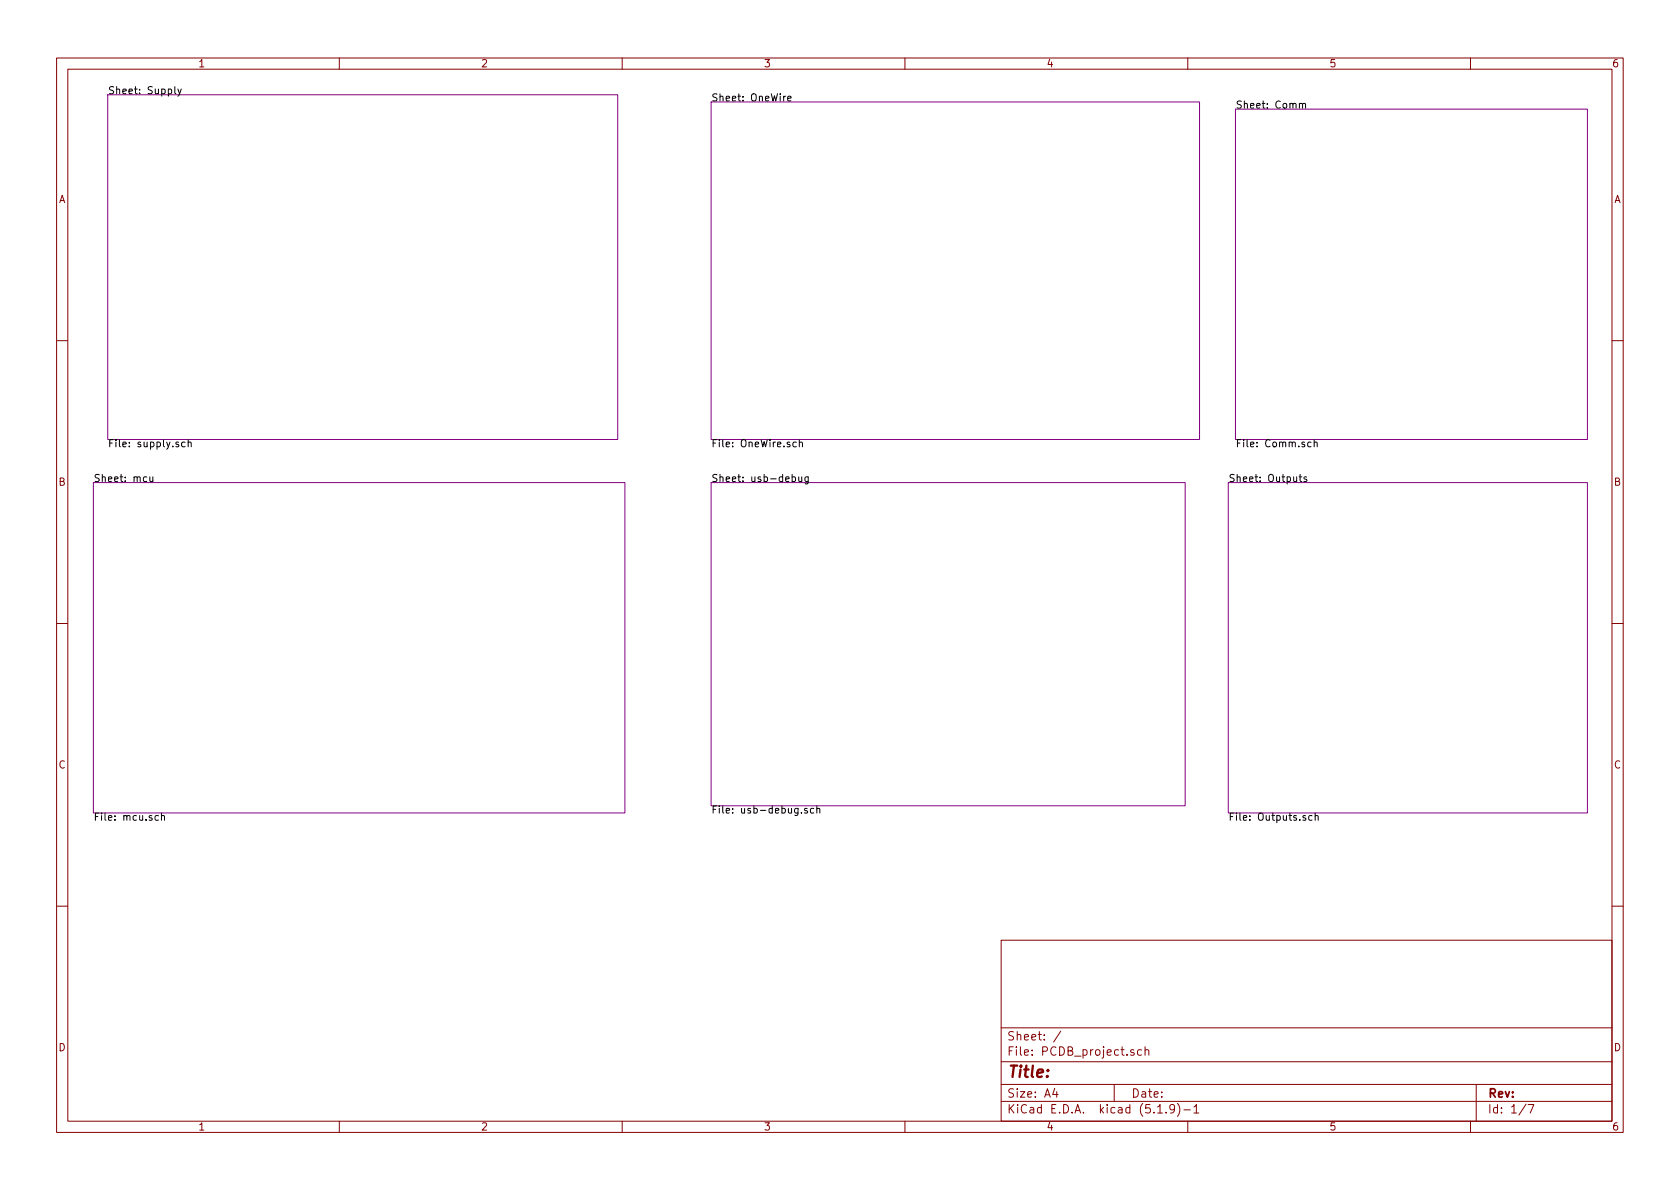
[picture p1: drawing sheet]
<svg xmlns="http://www.w3.org/2000/svg" width="297mm" height="210mm" viewBox="0 0 297 210" stroke-linecap="round" stroke-linejoin="round" font-family="sans-serif">
<g fill="none" stroke="#840000" stroke-width=".18">
<path d="M10 10.3h277v189.9h-277zM12 12.2h273v186.1h-273zM60 10.3v1.9M110 10.3v1.9M160 10.3v1.9M210 10.3v1.9M260 10.3v1.9M10 60.2h2M285 60.2h2M10 110.3h2M285 110.3h2M10 160.2h2"/>
<path d="M177 166.3h108v32h-108zM285 160.2h2M60 198.3v1.9M110 198.3v1.9M160 198.3v1.9M177 194.8h108M177 191.8h108M177 187.8h108M177 181.8h108M186.5 192.5l-.4 1h1M186.8 193v1M187.6 182.3l-1.3 2"/>
<path d="M197 191.8v3M200.5 185.7a.37 .37 0 0 0-.6 .1l.1 .2 .5 .2 .1 .1-.3 .3-.4-.1M201.8 185.7l-.4-.1-.3 .3 .1 .6 .2 .1 .4-.1M202.5 185.7a.37 .37 0 0 1 .6 .1v.8M202.5 185.1v1.5M204.7 196.8h.8M206.2 196.7v.1M207.7 196l-.1 .1a.48 .48 0 0 1-.6 .1l-.2-.2 .2-.6a.48 .48 0 0 1 .6 .1 1.27 1.27 0 0 1-.2 1.2l-.4 .1M208.2 195.1a1.71 1.71 0 0 1 0 2.3M209.3 196.3h1.2M210 198.3v1.9M211.1 195.8l.4-.5v1.5"/>
<path d="M211.1 196.8h.9M260 198.3v1.9M261 191.8v6.5M269.8 195.2l-1.2 2M270.2 195.3h1l-.6 1.5"/>
</g>
<path d="M19 16.8h90.2v60.9h-90.2zM125.7 18h86.4v59.7h-86.4zM218.4 19.3h62.3v58.4h-62.3zM16.5 85.3h94v58.5h-94zM125.7 85.3h83.8v57.2h-83.8zM217.2 85.3h63.5v58.5h-63.5z" fill="none" stroke="#840084" stroke-width=".18"/>
<g fill="none" stroke="#000" stroke-width=".18">
<path d="M30.9 15.3v1.1l.2 .2M31.4 15.7l.3 .9M32.1 15.7l-.5 1.2-.2 .1M138.9 17l-.3 .2M139.3 17.4l.6-.1-.1-.2-.3-.1-.2 .2v.6h.5M229.7 18.4l.2-.1h.3l.1 .8M230.3 18.5l.2-.2h.3v.8M32.7 78.2h-.3l-.3 .2 .1 .6h.5M33.3 78.3l.2-.1h.3v.8M33.3 77.7v1.3M140.8 78.2h-.4l-.2 .2 .1 .6h.5M141.3 78.3l.2-.1h.3l.1 .8"/>
<path d="M141.3 77.7v1.3M231.8 78.2h-.4l-.2 .2 .1 .6h.5M232.4 78.3l.1-.1h.3l.1 .8M232.4 77.7v1.3M26 84.4l-.4-.1-.3 .3 .2 .5h.5M26.5 84.3v.8l.3 .1 .2-.2M27 84.3v.9M140.1 84.4l.3-.1 .3 .3-.2 .5h-.4M141.2 84.3l.1 .8 .3 .1 .2-.2M141.8 84.3v.9M142.9 84.3l-.1 1.2-.1 .1-.3-.1M142.9 84.4l-.4-.1-.2 .3 .1 .5h.5"/>
<path d="M229.7 84.3h.5M229.9 83.9v1.1l.3 .2M231 84.4l-.3-.1-.2 .2 .1 .2 .4 .1v.3h-.5M28 144.3l-.4-.1-.2 .2 .1 .6h.5M28.5 144.3l.2-.1 .3 .1 .1 .8M28.5 143.8v1.3M141.7 143.7v.1M142.7 143l-.3-.1-.2 .2 .1 .2 .4 .1v.3h-.5M143.9 143l-.4-.1-.2 .3 .1 .5h.5M144.4 143.1l.2-.2 .3 .1 .1 .8M144.4 142.5v1.3M232 144.3l-.4-.1-.2 .2 .1 .6h.5"/>
<path d="M232.5 144.3l.2-.1 .3 .1 .1 .8M232.5 143.8v1.3"/>
</g>
<text font-size="2.8" fill="#840000" x="178" y="190.5">Title:</text>
<g font-size="2.1" fill="#840000">
<text x="178" y="184">Sheet: /</text>
<text x="178" y="186.7">File: PCDB_project.sch</text>
<text x="178" y="196.9">KiCad E.D.A. kicad (5.1.9)-1</text>
<text x="178" y="194.1">Size: A4</text>
<text x="200" y="194.1">Date:</text>
<text x="263" y="194.1">Rev:</text>
<text x="263" y="196.9">Id: 1/7</text>
</g>
<g font-size="1.8" fill="#840000">
<text x="35" y="11.9">1</text>
<text x="85" y="11.9">2</text>
<text x="135" y="11.9">3</text>
<text x="185" y="11.9">4</text>
<text x="235" y="11.9">5</text>
<text x="285" y="11.9">6</text>
<text x="10.4" y="35.9">A</text>
<text x="285.4" y="35.9">A</text>
<text x="10.4" y="85.9">B</text>
<text x="285.4" y="85.9">B</text>
<text x="10.4" y="135.9">C</text>
<text x="285.4" y="135.9">C</text>
<text x="10.4" y="185.9">D</text>
<text x="285.4" y="185.9">D</text>
<text x="35" y="199.9">1</text>
<text x="85" y="199.9">2</text>
<text x="135" y="199.9">3</text>
<text x="185" y="199.9">4</text>
<text x="235" y="199.9">5</text>
<text x="285" y="199.9">6</text>
</g>
<g font-size="1.8">
<text x="19" y="16.7">Sheet: Supply</text>
<text x="125.7" y="17.9">Sheet: OneWire</text>
<text x="218.4" y="19.2">Sheet: Comm</text>
<text x="19" y="79.1">File: supply.sch</text>
<text x="125.7" y="79.1">File: OneWire.sch</text>
<text x="218.4" y="79.1">File: Comm.sch</text>
<text x="16.5" y="85.2">Sheet: mcu</text>
<text x="125.7" y="85.2">Sheet: usb-debug</text>
<text x="217.2" y="85.2">Sheet: Outputs</text>
<text x="125.7" y="143.9">File: usb-debug.sch</text>
<text x="16.5" y="145.1">File: mcu.sch</text>
<text x="217.2" y="145.1">File: Outputs.sch</text>
</g>
</svg>
